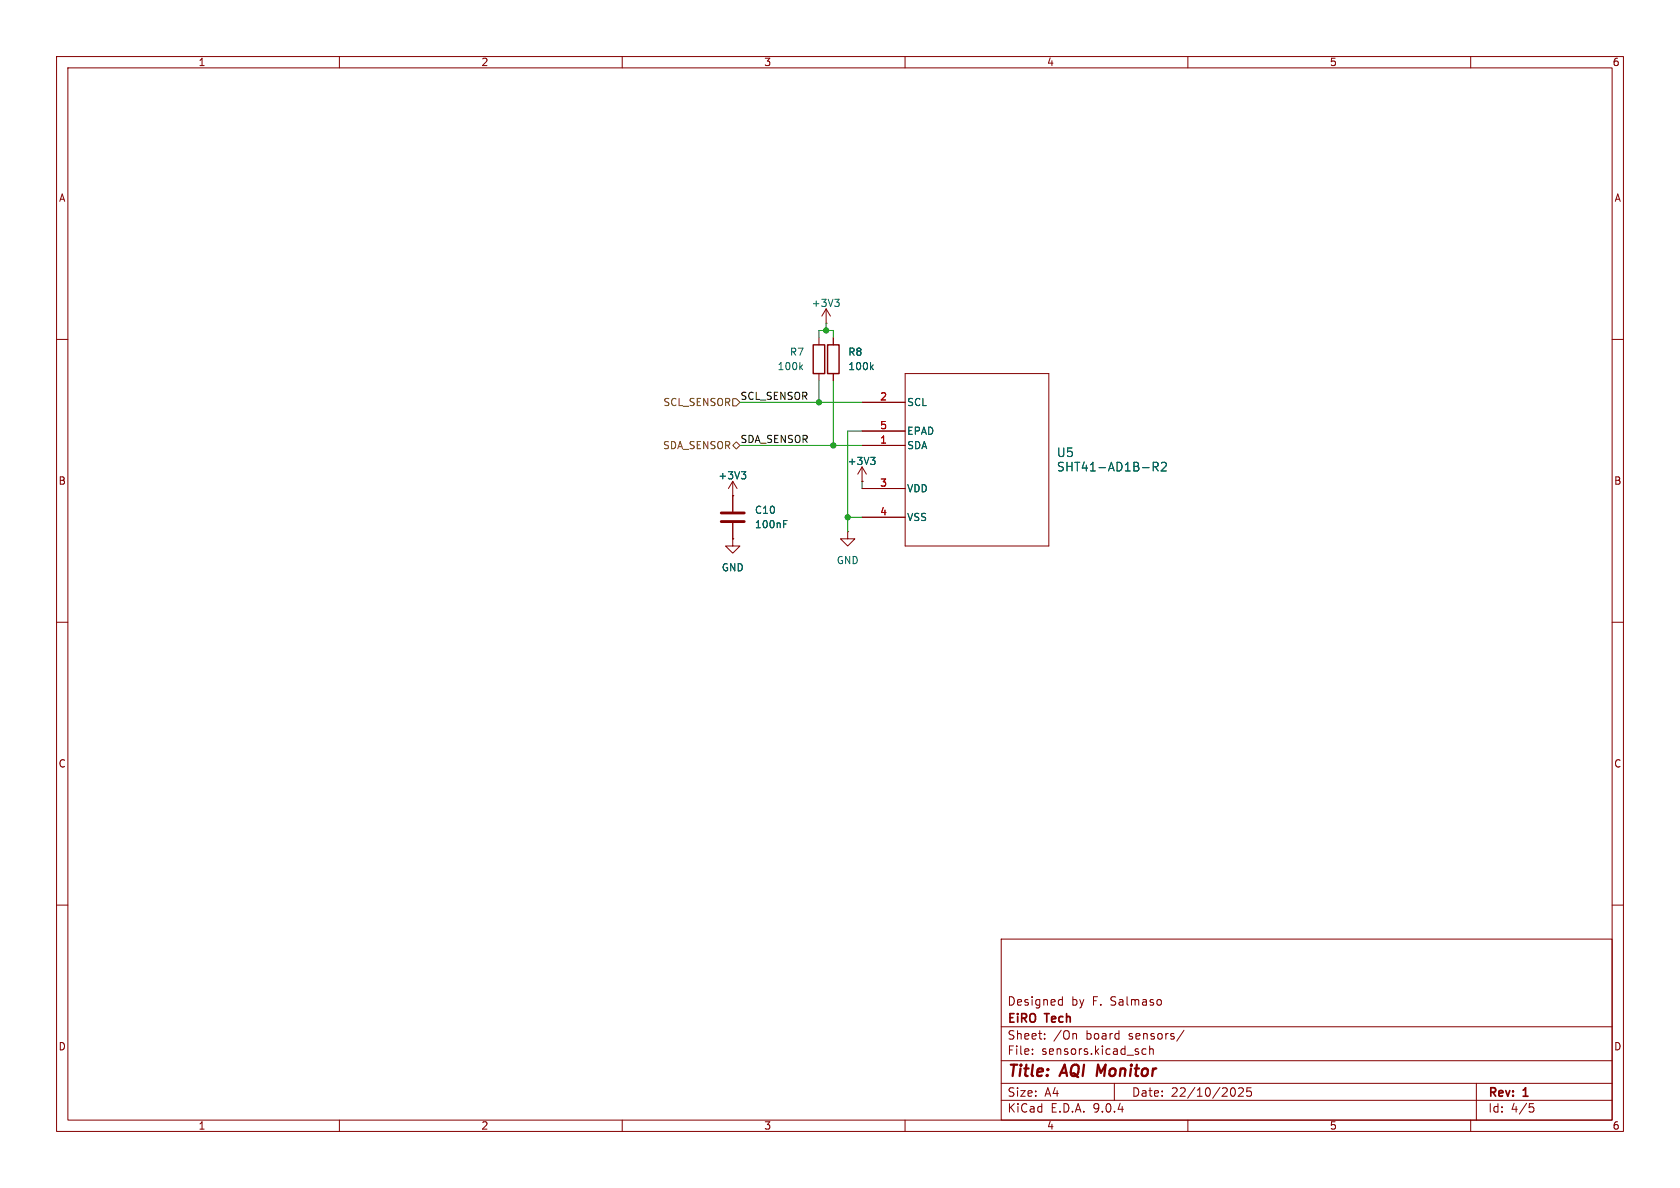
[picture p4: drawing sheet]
(kicad_sch
 (version 20250114)
 (generator "eeschema")
 (generator_version "9.0")
 (paper "A4")
 (title_block
  (title "AQI Monitor")
  (date "22/10/2025")
  (rev "1")
  (company "EiRO Tech")
  (comment 1 "Designed by F. Salmaso"))
 (lib_symbols
  (symbol "Device:C"
   (pin_numbers (hide yes))
   (pin_names
    (offset 0.254)) (exclude_from_sim no) (in_bom yes) (on_board yes)
   (property "Reference" "C" (at 0.635 2.54 0) (effects (font (size 1.27 1.27)) (justify left)))
   (property "Value" "C" (at 0.635 -2.54 0) (effects (font (size 1.27 1.27)) (justify left)))
   (property "Footprint" "" (at 0.9652 -3.81 0) (effects (font (size 1.27 1.27)) (hide yes)))
   (property "Datasheet" "~" (at 0 0 0) (effects (font (size 1.27 1.27)) (hide yes)))
   (property "Description" "Unpolarized capacitor" (at 0 0 0) (effects (font (size 1.27 1.27)) (hide yes)))
   (symbol "C_0_1"
    (polyline (pts (xy -2.032 0.762) (xy 2.032 0.762)) (stroke (width 0.508) (type default)) (fill (type none)))
    (polyline (pts (xy -2.032 -0.762) (xy 2.032 -0.762)) (stroke (width 0.508) (type default)) (fill (type none))))
   (symbol "C_1_1"
    (pin passive line (at 0 3.81 270) (length 2.794) (name "~" (effects (font (size 1.27 1.27)))) (number "1" (effects (font (size 1.27 1.27)))))
    (pin passive line (at 0 -3.81 90) (length 2.794) (name "~" (effects (font (size 1.27 1.27)))) (number "2" (effects (font (size 1.27 1.27))))))
   (embedded_fonts no))
  (symbol "Device:R"
   (pin_numbers (hide yes))
   (pin_names
    (offset 0)) (exclude_from_sim no) (in_bom yes) (on_board yes)
   (property "Reference" "R" (at 2.032 0 90) (effects (font (size 1.27 1.27))))
   (property "Value" "R" (at 0 0 90) (effects (font (size 1.27 1.27))))
   (property "Footprint" "" (at -1.778 0 90) (effects (font (size 1.27 1.27)) (hide yes)))
   (property "Datasheet" "~" (at 0 0 0) (effects (font (size 1.27 1.27)) (hide yes)))
   (property "Description" "Resistor" (at 0 0 0) (effects (font (size 1.27 1.27)) (hide yes)))
   (symbol "R_0_1"
    (rectangle (start -1.016 -2.54) (end 1.016 2.54) (stroke (width 0.254) (type default)) (fill (type none))))
   (symbol "R_1_1"
    (pin passive line (at 0 3.81 270) (length 1.27) (name "~" (effects (font (size 1.27 1.27)))) (number "1" (effects (font (size 1.27 1.27)))))
    (pin passive line (at 0 -3.81 90) (length 1.27) (name "~" (effects (font (size 1.27 1.27)))) (number "2" (effects (font (size 1.27 1.27))))))
   (embedded_fonts no))
  (symbol "Snapeda_sym:SHT41-AD1B-R2"
   (pin_names
    (offset 0.254)) (exclude_from_sim no) (in_bom yes) (on_board yes)
   (property "Reference" "U" (at 20.32 10.16 0) (effects (font (size 1.524 1.524))))
   (property "Value" "SHT41-AD1B-R2" (at 20.32 7.62 0) (effects (font (size 1.524 1.524))))
   (property "Footprint" "Snapeda:DFN4_SHT41_SEN" (at 0 0 0) (effects (font (size 1.27 1.27)
    (italic yes)) (hide yes)))
   (property "Datasheet" "SHT41-AD1B-R2" (at 0 0 0) (effects (font (size 1.27 1.27)
    (italic yes)) (hide yes)))
   (property "Description" "" (at 0 0 0) (effects (font (size 1.27 1.27)) (hide yes)))
   (property "ki_locked" "" (at 0 0 0) (effects (font (size 1.27 1.27))))
   (symbol "SHT41-AD1B-R2_0_1"
    (polyline (pts (xy 7.62 5.08) (xy 7.62 -25.4)) (stroke (width 0.127) (type default)) (fill (type none)))
    (polyline (pts (xy 7.62 -25.4) (xy 33.02 -25.4)) (stroke (width 0.127) (type default)) (fill (type none)))
    (polyline (pts (xy 33.02 5.08) (xy 7.62 5.08)) (stroke (width 0.127) (type default)) (fill (type none)))
    (polyline (pts (xy 33.02 -25.4) (xy 33.02 5.08)) (stroke (width 0.127) (type default)) (fill (type none)))
    (pin input line (at 0 0 0) (length 7.62) (name "SCL" (effects (font (size 1.27 1.27)))) (number "2" (effects (font (size 1.27 1.27)))))
    (pin unspecified line (at 0 -5.08 0) (length 7.62) (name "EPAD" (effects (font (size 1.27 1.27)))) (number "5" (effects (font (size 1.27 1.27)))))
    (pin bidirectional line (at 0 -7.62 0) (length 7.62) (name "SDA" (effects (font (size 1.27 1.27)))) (number "1" (effects (font (size 1.27 1.27)))))
    (pin power_in line (at 0 -15.24 0) (length 7.62) (name "VDD" (effects (font (size 1.27 1.27)))) (number "3" (effects (font (size 1.27 1.27)))))
    (pin power_out line (at 0 -20.32 0) (length 7.62) (name "VSS" (effects (font (size 1.27 1.27)))) (number "4" (effects (font (size 1.27 1.27))))))
   (embedded_fonts no))
  (symbol "power:+3V3"
   (power)
   (pin_numbers (hide yes))
   (pin_names
    (offset 0) (hide yes)) (exclude_from_sim no) (in_bom yes) (on_board yes)
   (property "Reference" "#PWR" (at 0 -3.81 0) (effects (font (size 1.27 1.27)) (hide yes)))
   (property "Value" "+3V3" (at 0 3.556 0) (effects (font (size 1.27 1.27))))
   (property "Footprint" "" (at 0 0 0) (effects (font (size 1.27 1.27)) (hide yes)))
   (property "Datasheet" "" (at 0 0 0) (effects (font (size 1.27 1.27)) (hide yes)))
   (property "Description" "Power symbol creates a global label with name \"+3V3\"" (at 0 0 0) (effects (font (size 1.27 1.27)) (hide yes)))
   (symbol "+3V3_0_1"
    (polyline (pts (xy -0.762 1.27) (xy 0 2.54)) (stroke (width 0) (type default)) (fill (type none)))
    (polyline (pts (xy 0 2.54) (xy 0.762 1.27)) (stroke (width 0) (type default)) (fill (type none)))
    (polyline (pts (xy 0 0) (xy 0 2.54)) (stroke (width 0) (type default)) (fill (type none))))
   (symbol "+3V3_1_1"
    (pin power_in line (at 0 0 90) (length 0) (name "~" (effects (font (size 1.27 1.27)))) (number "1" (effects (font (size 1.27 1.27))))))
   (embedded_fonts no))
  (symbol "power:GND"
   (power)
   (pin_numbers (hide yes))
   (pin_names
    (offset 0) (hide yes)) (exclude_from_sim no) (in_bom yes) (on_board yes)
   (property "Reference" "#PWR" (at 0 -6.35 0) (effects (font (size 1.27 1.27)) (hide yes)))
   (property "Value" "GND" (at 0 -3.81 0) (effects (font (size 1.27 1.27))))
   (property "Footprint" "" (at 0 0 0) (effects (font (size 1.27 1.27)) (hide yes)))
   (property "Datasheet" "" (at 0 0 0) (effects (font (size 1.27 1.27)) (hide yes)))
   (property "Description" "Power symbol creates a global label with name \"GND\" , ground" (at 0 0 0) (effects (font (size 1.27 1.27)) (hide yes)))
   (symbol "GND_0_1"
    (polyline (pts (xy 0 0) (xy 0 -1.27) (xy 1.27 -1.27) (xy 0 -2.54) (xy -1.27 -1.27) (xy 0 -1.27)) (stroke (width 0) (type default)) (fill (type none))))
   (symbol "GND_1_1"
    (pin power_in line (at 0 0 270) (length 0) (name "~" (effects (font (size 1.27 1.27)))) (number "1" (effects (font (size 1.27 1.27))))))
   (embedded_fonts no)))
 (junction
  (at 144.78 71.12)
  (diameter 0)
  (color 0 0 0 0))
 (junction
  (at 147.32 78.74)
  (diameter 0)
  (color 0 0 0 0))
 (junction
  (at 146.05 58.42)
  (diameter 0)
  (color 0 0 0 0))
 (junction
  (at 149.86 91.44)
  (diameter 0)
  (color 0 0 0 0))
 (wire
  (pts (xy 152.4 85.09) (xy 152.4 86.36))
  (stroke (width 0) (type default)))
 (wire
  (pts (xy 149.86 91.44) (xy 149.86 76.2))
  (stroke (width 0) (type default)))
 (wire
  (pts (xy 149.86 93.98) (xy 149.86 91.44))
  (stroke (width 0) (type default)))
 (wire
  (pts (xy 144.78 59.69) (xy 144.78 58.42))
  (stroke (width 0) (type default)))
 (wire
  (pts (xy 147.32 78.74) (xy 152.4 78.74))
  (stroke (width 0) (type default)))
 (wire
  (pts (xy 147.32 58.42) (xy 147.32 59.69))
  (stroke (width 0) (type default)))
 (wire
  (pts (xy 147.32 67.31) (xy 147.32 78.74))
  (stroke (width 0) (type default)))
 (wire
  (pts (xy 144.78 58.42) (xy 146.05 58.42))
  (stroke (width 0) (type default)))
 (wire
  (pts (xy 146.05 58.42) (xy 147.32 58.42))
  (stroke (width 0) (type default)))
 (wire
  (pts (xy 149.86 76.2) (xy 152.4 76.2))
  (stroke (width 0) (type default)))
 (wire
  (pts (xy 130.81 78.74) (xy 147.32 78.74))
  (stroke (width 0) (type default)))
 (wire
  (pts (xy 144.78 71.12) (xy 152.4 71.12))
  (stroke (width 0) (type default)))
 (wire
  (pts (xy 130.81 71.12) (xy 144.78 71.12))
  (stroke (width 0) (type default)))
 (wire
  (pts (xy 149.86 91.44) (xy 152.4 91.44))
  (stroke (width 0) (type default)))
 (wire
  (pts (xy 146.05 57.15) (xy 146.05 58.42))
  (stroke (width 0) (type default)))
 (wire
  (pts (xy 144.78 67.31) (xy 144.78 71.12))
  (stroke (width 0) (type default)))
 (label "SDA_SENSOR"
  (at 130.81 78.74 0)
  (effects (font (size 1.27 1.27)) (justify left bottom)))
 (label "SCL_SENSOR"
  (at 130.81 71.12 0)
  (effects (font (size 1.27 1.27)) (justify left bottom)))
 (hierarchical_label "SCL_SENSOR"
  (shape input)
  (at 130.81 71.12 180)
  (effects (font (size 1.27 1.27)) (justify right)))
 (hierarchical_label "SDA_SENSOR"
  (shape bidirectional)
  (at 130.81 78.74 180)
  (effects (font (size 1.27 1.27)) (justify right)))
 (symbol
  (lib_id "power:+3V3")
  (at 146.05 57.15 0)
  (unit 1)
  (exclude_from_sim no)
  (in_bom yes)
  (on_board yes)
  (dnp no)
  (property "Reference" "#PWR042" (at 146.05 60.96 0) (effects (font (size 1.27 1.27)) (hide yes)))
  (property "Value" "+3V3" (at 146.05 53.594 0) (effects (font (size 1.27 1.27))))
  (property "Footprint" "" (at 146.05 57.15 0) (effects (font (size 1.27 1.27)) (hide yes)))
  (property "Datasheet" "" (at 146.05 57.15 0) (effects (font (size 1.27 1.27)) (hide yes)))
  (property "Description" "Power symbol creates a global label with name \"+3V3\"" (at 146.05 57.15 0) (effects (font (size 1.27 1.27)) (hide yes)))
  (pin "1"))
 (symbol
  (lib_id "Device:R")
  (at 147.32 63.5 0)
  (unit 1)
  (exclude_from_sim no)
  (in_bom yes)
  (on_board yes)
  (dnp no)
  (fields_autoplaced yes)
  (property "Reference" "R8" (at 149.86 62.2299 0) (effects (font (size 1.27 1.27)) (justify left)))
  (property "Value" "100k" (at 149.86 64.7699 0) (effects (font (size 1.27 1.27)) (justify left)))
  (property "Footprint" "Resistor_SMD:R_0603_1608Metric_Pad0.98x0.95mm_HandSolder" (at 145.542 63.5 90) (effects (font (size 1.27 1.27)) (hide yes)))
  (property "Datasheet" "~" (at 147.32 63.5 0) (effects (font (size 1.27 1.27)) (hide yes)))
  (property "Description" "Resistor" (at 147.32 63.5 0) (effects (font (size 1.27 1.27)) (hide yes)))
  (pin "2")
  (pin "1"))
 (symbol
  (lib_id "Snapeda_sym:SHT41-AD1B-R2")
  (at 152.4 71.12 0)
  (unit 1)
  (exclude_from_sim no)
  (in_bom yes)
  (on_board yes)
  (dnp no)
  (fields_autoplaced yes)
  (property "Reference" "U5" (at 186.69 80.0099 0) (effects (font (size 1.524 1.524)) (justify left)))
  (property "Value" "SHT41-AD1B-R2" (at 186.69 82.5499 0) (effects (font (size 1.524 1.524)) (justify left)))
  (property "Footprint" "Snapeda:DFN4_SHT41_SEN" (at 152.4 71.12 0) (effects (font (size 1.27 1.27)
    (italic yes)) (hide yes)))
  (property "Datasheet" "SHT41-AD1B-R2" (at 152.4 71.12 0) (effects (font (size 1.27 1.27)
    (italic yes)) (hide yes)))
  (property "Description" "" (at 152.4 71.12 0) (effects (font (size 1.27 1.27)) (hide yes)))
  (pin "2")
  (pin "5")
  (pin "1")
  (pin "3")
  (pin "4"))
 (symbol
  (lib_id "power:+3V3")
  (at 152.4 85.09 0)
  (unit 1)
  (exclude_from_sim no)
  (in_bom yes)
  (on_board yes)
  (dnp no)
  (property "Reference" "#PWR044" (at 152.4 88.9 0) (effects (font (size 1.27 1.27)) (hide yes)))
  (property "Value" "+3V3" (at 152.4 81.534 0) (effects (font (size 1.27 1.27))))
  (property "Footprint" "" (at 152.4 85.09 0) (effects (font (size 1.27 1.27)) (hide yes)))
  (property "Datasheet" "" (at 152.4 85.09 0) (effects (font (size 1.27 1.27)) (hide yes)))
  (property "Description" "Power symbol creates a global label with name \"+3V3\"" (at 152.4 85.09 0) (effects (font (size 1.27 1.27)) (hide yes)))
  (pin "1"))
 (symbol
  (lib_id "power:GND")
  (at 129.54 95.25 0)
  (unit 1)
  (exclude_from_sim no)
  (in_bom yes)
  (on_board yes)
  (dnp no)
  (fields_autoplaced yes)
  (property "Reference" "#PWR041" (at 129.54 101.6 0) (effects (font (size 1.27 1.27)) (hide yes)))
  (property "Value" "GND" (at 129.54 100.33 0) (effects (font (size 1.27 1.27))))
  (property "Footprint" "" (at 129.54 95.25 0) (effects (font (size 1.27 1.27)) (hide yes)))
  (property "Datasheet" "" (at 129.54 95.25 0) (effects (font (size 1.27 1.27)) (hide yes)))
  (property "Description" "Power symbol creates a global label with name \"GND\" , ground" (at 129.54 95.25 0) (effects (font (size 1.27 1.27)) (hide yes)))
  (pin "1"))
 (symbol
  (lib_id "power:+3V3")
  (at 129.54 87.63 0)
  (unit 1)
  (exclude_from_sim no)
  (in_bom yes)
  (on_board yes)
  (dnp no)
  (property "Reference" "#PWR040" (at 129.54 91.44 0) (effects (font (size 1.27 1.27)) (hide yes)))
  (property "Value" "+3V3" (at 129.54 84.074 0) (effects (font (size 1.27 1.27))))
  (property "Footprint" "" (at 129.54 87.63 0) (effects (font (size 1.27 1.27)) (hide yes)))
  (property "Datasheet" "" (at 129.54 87.63 0) (effects (font (size 1.27 1.27)) (hide yes)))
  (property "Description" "Power symbol creates a global label with name \"+3V3\"" (at 129.54 87.63 0) (effects (font (size 1.27 1.27)) (hide yes)))
  (pin "1"))
 (symbol
  (lib_id "power:GND")
  (at 149.86 93.98 0)
  (unit 1)
  (exclude_from_sim no)
  (in_bom yes)
  (on_board yes)
  (dnp no)
  (fields_autoplaced yes)
  (property "Reference" "#PWR043" (at 149.86 100.33 0) (effects (font (size 1.27 1.27)) (hide yes)))
  (property "Value" "GND" (at 149.86 99.06 0) (effects (font (size 1.27 1.27))))
  (property "Footprint" "" (at 149.86 93.98 0) (effects (font (size 1.27 1.27)) (hide yes)))
  (property "Datasheet" "" (at 149.86 93.98 0) (effects (font (size 1.27 1.27)) (hide yes)))
  (property "Description" "Power symbol creates a global label with name \"GND\" , ground" (at 149.86 93.98 0) (effects (font (size 1.27 1.27)) (hide yes)))
  (pin "1"))
 (symbol
  (lib_id "Device:R")
  (at 144.78 63.5 0)
  (mirror y)
  (unit 1)
  (exclude_from_sim no)
  (in_bom yes)
  (on_board yes)
  (dnp no)
  (property "Reference" "R7" (at 142.24 62.2299 0) (effects (font (size 1.27 1.27)) (justify left)))
  (property "Value" "100k" (at 142.24 64.7699 0) (effects (font (size 1.27 1.27)) (justify left)))
  (property "Footprint" "Resistor_SMD:R_0603_1608Metric_Pad0.98x0.95mm_HandSolder" (at 146.558 63.5 90) (effects (font (size 1.27 1.27)) (hide yes)))
  (property "Datasheet" "~" (at 144.78 63.5 0) (effects (font (size 1.27 1.27)) (hide yes)))
  (property "Description" "Resistor" (at 144.78 63.5 0) (effects (font (size 1.27 1.27)) (hide yes)))
  (pin "2")
  (pin "1"))
 (symbol
  (lib_id "Device:C")
  (at 129.54 91.44 0)
  (unit 1)
  (exclude_from_sim no)
  (in_bom yes)
  (on_board yes)
  (dnp no)
  (fields_autoplaced yes)
  (property "Reference" "C10" (at 133.35 90.1699 0) (effects (font (size 1.27 1.27)) (justify left)))
  (property "Value" "100nF" (at 133.35 92.7099 0) (effects (font (size 1.27 1.27)) (justify left)))
  (property "Footprint" "Capacitor_SMD:C_0603_1608Metric_Pad1.08x0.95mm_HandSolder" (at 130.5052 95.25 0) (effects (font (size 1.27 1.27)) (hide yes)))
  (property "Datasheet" "~" (at 129.54 91.44 0) (effects (font (size 1.27 1.27)) (hide yes)))
  (property "Description" "Unpolarized capacitor" (at 129.54 91.44 0) (effects (font (size 1.27 1.27)) (hide yes)))
  (pin "1")
  (pin "2")))
